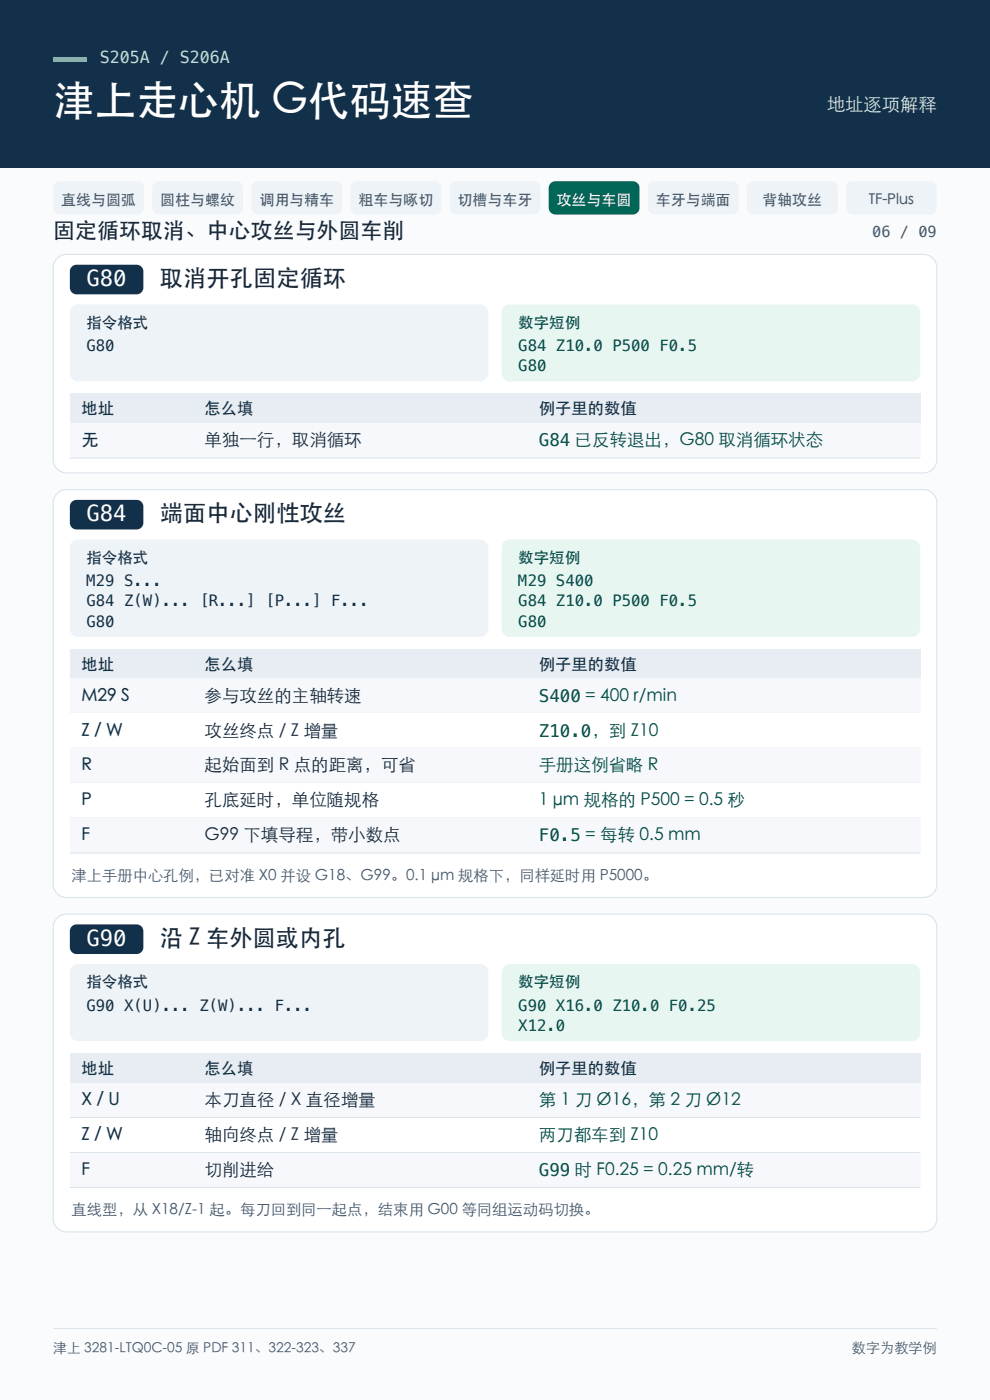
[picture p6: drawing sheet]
<svg xmlns="http://www.w3.org/2000/svg" width="210mm" height="297mm" viewBox="0 0 210 297" stroke-linecap="round" stroke-linejoin="round" font-family="sans-serif">
<path d="M0 0h210v297h-210z" fill-rule="evenodd" fill="#f9fbfd"/>
<path d="M0 0h210v35.6h-210z" fill-rule="evenodd" fill="#12304a"/>
<path d="M11.3 12.2h7v.9h-7z" fill-rule="evenodd" fill="#5fe1c4"/>
<g fill="#eef3f8">
<path d="M11.6 39l.7-.5h.4h16.4a1.41 1.41 0 0 1 1.4 1.4v4.2a1.41 1.41 0 0 1-1.4 1.4h-16.4a1.41 1.41 0 0 1-1.4-1.4v-4.2z" fill-rule="evenodd"/>
<path d="M32.6 39l.7-.5h.4h16.5a1.41 1.41 0 0 1 1.4 1.4v4.2a1.41 1.41 0 0 1-1.4 1.4h-16.5a1.41 1.41 0 0 1-1.4-1.4v-4.2z" fill-rule="evenodd"/>
<path d="M53.6 39l.7-.5h.4h16.5a1.41 1.41 0 0 1 1.4 1.4v4.2a1.41 1.41 0 0 1-1.4 1.4h-16.5a1.41 1.41 0 0 1-1.4-1.4v-4.2z" fill-rule="evenodd"/>
<path d="M74.6 39l.7-.5h.5h16.4a1.41 1.41 0 0 1 1.4 1.4v4.2a1.41 1.41 0 0 1-1.4 1.4h-16.4a1.41 1.41 0 0 1-1.4-1.4v-4.2z" fill-rule="evenodd"/>
<path d="M95.6 39l.7-.5h.5h16.4a1.41 1.41 0 0 1 1.4 1.4v4.2a1.41 1.41 0 0 1-1.4 1.4h-16.4a1.41 1.41 0 0 1-1.4-1.4v-4.2z" fill-rule="evenodd"/>
</g>
<path d="M116.7 39l.7-.5h.4h16.4a1.41 1.41 0 0 1 1.4 1.4v4.2a1.41 1.41 0 0 1-1.4 1.4h-16.4a1.41 1.41 0 0 1-1.4-1.4v-4.2z" fill-rule="evenodd" fill="#006657"/>
<g fill="#eef3f8">
<path d="M137.7 39l.7-.5h.4h16.5a1.41 1.41 0 0 1 1.4 1.4v4.2a1.41 1.41 0 0 1-1.4 1.4h-16.5a1.41 1.41 0 0 1-1.4-1.4v-4.2z" fill-rule="evenodd"/>
<path d="M158.7 39l.7-.5h.4h16.5a1.41 1.41 0 0 1 1.4 1.4v4.2a1.41 1.41 0 0 1-1.4 1.4h-16.5a1.41 1.41 0 0 1-1.4-1.4v-4.2z" fill-rule="evenodd"/>
<path d="M179.7 39l.7-.5h.5h16.4a1.41 1.41 0 0 1 1.4 1.4v4.2a1.41 1.41 0 0 1-1.4 1.4h-16.4a1.41 1.41 0 0 1-1.4-1.4v-4.2z" fill-rule="evenodd"/>
</g>
<path d="M11.9 55a2.82 2.82 0 0 1 2.2-1h181.8a2.82 2.82 0 0 1 2.8 2.8v40.7a2.82 2.82 0 0 1-2.8 2.8h-181.8a2.82 2.82 0 0 1-2.8-2.8v-40.7l.1-.7z" fill-rule="evenodd" fill="#fff"/>
<path d="M11.9 55a2.82 2.82 0 0 1 2.2-1h181.8a2.82 2.82 0 0 1 2.8 2.8v40.7a2.82 2.82 0 0 1-2.8 2.8h-181.8a2.82 2.82 0 0 1-2.8-2.8v-40.7l.1-.7z" fill="none" stroke="#d9e3eb" stroke-width=".23"/>
<path d="M15.4 56.4l.8-.2h12.8a1.41 1.41 0 0 1 1.4 1.4v3.4a1.41 1.41 0 0 1-1.4 1.4h-12.8a1.41 1.41 0 0 1-1.4-1.4v-3.4l.1-.5z" fill-rule="evenodd" fill="#12304a"/>
<path d="M15.3 65.1l.8-.5h.5h85.2a1.76 1.76 0 0 1 1.8 1.7v12.9a1.76 1.76 0 0 1-1.8 1.7h-85.2a1.76 1.76 0 0 1-1.8-1.7v-12.9l.1-.4z" fill-rule="evenodd" fill="#eef3f8"/>
<path d="M106.9 65.1l.8-.5h.5h85.2a1.76 1.76 0 0 1 1.8 1.7v12.9a1.76 1.76 0 0 1-1.8 1.7h-85.2a1.76 1.76 0 0 1-1.8-1.7v-12.9l.1-.4z" fill-rule="evenodd" fill="#e8f6f1"/>
<path d="M14.8 83.4h180.4v6.3h-180.4z" fill-rule="evenodd" fill="#e7edf3"/>
<path d="M14.8 89.7h180.4v7.5h-180.4z" fill-rule="evenodd" fill="#f6f8fb"/>
<path d="M14.8 97.2h180.4" fill="none" stroke="#d9e3eb" stroke-width=".21"/>
<path d="M12.3 104.5l1.2-.6h.6h181.8a2.82 2.82 0 0 1 2.8 2.8v80.9a2.82 2.82 0 0 1-2.8 2.8h-181.8a2.82 2.82 0 0 1-2.8-2.8v-80.9a2.82 2.82 0 0 1 1-2.2z" fill-rule="evenodd" fill="#fff"/>
<path d="M12.3 104.5l1.2-.6h.6h181.8a2.82 2.82 0 0 1 2.8 2.8v80.9a2.82 2.82 0 0 1-2.8 2.8h-181.8a2.82 2.82 0 0 1-2.8-2.8v-80.9a2.82 2.82 0 0 1 1-2.2z" fill="none" stroke="#d9e3eb" stroke-width=".23"/>
<path d="M15.4 106.3l.8-.3h12.8a1.41 1.41 0 0 1 1.4 1.5v3.4a1.41 1.41 0 0 1-1.4 1.4h-12.8a1.41 1.41 0 0 1-1.4-1.4v-3.4l.1-.5z" fill-rule="evenodd" fill="#12304a"/>
<path d="M15.3 115l.8-.5 .5-.1h85.2a1.76 1.76 0 0 1 1.8 1.8v17.1a1.76 1.76 0 0 1-1.8 1.8h-85.2a1.76 1.76 0 0 1-1.8-1.8v-17.1l.1-.5z" fill-rule="evenodd" fill="#eef3f8"/>
<path d="M106.9 115l.8-.5 .5-.1h85.2a1.76 1.76 0 0 1 1.8 1.8v17.1a1.76 1.76 0 0 1-1.8 1.8h-85.2a1.76 1.76 0 0 1-1.8-1.8v-17.1l.1-.5z" fill-rule="evenodd" fill="#e8f6f1"/>
<path d="M14.8 137.6h180.4v6.3h-180.4z" fill-rule="evenodd" fill="#e7edf3"/>
<path d="M14.8 143.9h180.4v7.4h-180.4z" fill-rule="evenodd" fill="#f6f8fb"/>
<path d="M14.8 151.3h180.4" fill="none" stroke="#d9e3eb" stroke-width=".21"/>
<path d="M14.8 151.3h180.4v7.4h-180.4z" fill-rule="evenodd" fill="#fff"/>
<path d="M14.8 158.7h180.4" fill="none" stroke="#d9e3eb" stroke-width=".21"/>
<path d="M14.8 158.7h180.4v7.5h-180.4z" fill-rule="evenodd" fill="#f6f8fb"/>
<path d="M14.8 166.2h180.4" fill="none" stroke="#d9e3eb" stroke-width=".21"/>
<path d="M14.8 166.2h180.4v7.4h-180.4z" fill-rule="evenodd" fill="#fff"/>
<path d="M14.8 173.6h180.4" fill="none" stroke="#d9e3eb" stroke-width=".21"/>
<path d="M14.8 173.6h180.4v7.4h-180.4z" fill-rule="evenodd" fill="#f6f8fb"/>
<path d="M14.8 181h180.4" fill="none" stroke="#d9e3eb" stroke-width=".21"/>
<path d="M11.9 195a2.82 2.82 0 0 1 2.2-1.1h181.8a2.82 2.82 0 0 1 2.8 2.8v61.8a2.82 2.82 0 0 1-2.8 2.8h-181.8a2.82 2.82 0 0 1-2.8-2.8v-61.8l.1-.6z" fill-rule="evenodd" fill="#fff"/>
<path d="M11.9 195a2.82 2.82 0 0 1 2.2-1.1h181.8a2.82 2.82 0 0 1 2.8 2.8v61.8a2.82 2.82 0 0 1-2.8 2.8h-181.8a2.82 2.82 0 0 1-2.8-2.8v-61.8l.1-.6z" fill="none" stroke="#d9e3eb" stroke-width=".23"/>
<path d="M15.4 196.4l.8-.3h12.8a1.41 1.41 0 0 1 1.4 1.4v3.5a1.41 1.41 0 0 1-1.4 1.4h-12.8a1.41 1.41 0 0 1-1.4-1.4v-3.5l.1-.4z" fill-rule="evenodd" fill="#12304a"/>
<path d="M15.3 205l.8-.4 .5-.1h85.2a1.76 1.76 0 0 1 1.8 1.8v12.8a1.76 1.76 0 0 1-1.8 1.8h-85.2a1.76 1.76 0 0 1-1.8-1.8v-12.8l.1-.5z" fill-rule="evenodd" fill="#eef3f8"/>
<path d="M106.9 205l.8-.4 .5-.1h85.2a1.76 1.76 0 0 1 1.8 1.8v12.8a1.76 1.76 0 0 1-1.8 1.8h-85.2a1.76 1.76 0 0 1-1.8-1.8v-12.8l.1-.5z" fill-rule="evenodd" fill="#e8f6f1"/>
<path d="M14.8 223.3h180.4v6.4h-180.4z" fill-rule="evenodd" fill="#e7edf3"/>
<path d="M14.8 229.7h180.4v7.4h-180.4z" fill-rule="evenodd" fill="#f6f8fb"/>
<path d="M14.8 237.1h180.4" fill="none" stroke="#d9e3eb" stroke-width=".21"/>
<path d="M14.8 237.1h180.4v7.4h-180.4z" fill-rule="evenodd" fill="#fff"/>
<path d="M14.8 244.5h180.4" fill="none" stroke="#d9e3eb" stroke-width=".21"/>
<path d="M14.8 244.5h180.4v7.4h-180.4z" fill-rule="evenodd" fill="#f6f8fb"/>
<path d="M14.8 251.9h180.4M11.3 281.8h187.4" fill="none" stroke="#d9e3eb" stroke-width=".21"/>
<text font-size="8.8" fill="#fff" x="11.3" y="24.3">津上走心机 G代码速查</text>
<g font-size="4.9" fill="#1b2938">
<text x="33.9" y="60.7">取消开孔固定循环</text>
<text x="33.9" y="110.6">端面中心刚性攻丝</text>
<text x="33.9" y="200.7">沿 Z 车外圆或内孔</text>
</g>
<text font-size="4.7" fill="#1b2938" x="11.3" y="50.4">固定循环取消、中心攻丝与外圆车削</text>
<g font-size="4.7" fill="#fff">
<text x="18.3" y="60.7">G80</text>
<text x="18.3" y="110.6">G84</text>
<text x="18.3" y="200.7">G90</text>
</g>
<text font-size="3.9" fill="#d3e7ef" x="175.4" y="23.6">地址逐项解释</text>
<g font-size="3.7" fill="#12304a">
<text x="17.3" y="94.7">无</text>
<text x="17.3" y="148.8">M29 S</text>
<text x="17.3" y="156.2">Z / W</text>
<text x="17.3" y="163.7">R</text>
<text x="17.3" y="171.1">P</text>
<text x="17.3" y="178.5">F</text>
<text x="17.3" y="234.6">X / U</text>
<text x="17.3" y="242">Z / W</text>
<text x="17.3" y="249.4">F</text>
</g>
<g font-size="3.7" fill="#1b2938">
<text x="43.4" y="94.7">单独一行，取消循环</text>
<text x="43.4" y="148.8">参与攻丝的主轴转速</text>
<text x="43.4" y="156.2">攻丝终点 / Z 增量</text>
<text x="43.4" y="163.7">起始面到 R 点的距离，可省</text>
<text x="43.4" y="171.1">孔底延时，单位随规格</text>
<text x="43.4" y="178.5">G99 下填导程，带小数点</text>
<text x="43.4" y="234.6">本刀直径 / X 直径增量</text>
<text x="43.4" y="242">轴向终点 / Z 增量</text>
<text x="43.4" y="249.4">切削进给</text>
</g>
<g font-size="3.7" fill="#004d42">
<text x="114.3" y="94.7">G84 已反转退出，G80 取消循环状态</text>
<text x="114.3" y="148.8">S400 = 400 r/min</text>
<text x="114.3" y="156.2">Z10.0，到 Z10</text>
<text x="114.3" y="163.7">手册这例省略 R</text>
<text x="114.3" y="171.1">1 μm 规格的 P500 = 0.5 秒</text>
<text x="114.3" y="178.5">F0.5 = 每转 0.5 mm</text>
<text x="114.3" y="234.6">第 1 刀 Ø16，第 2 刀 Ø12</text>
<text x="114.3" y="242">两刀都车到 Z10</text>
<text x="114.3" y="249.4">G99 时 F0.25 = 0.25 mm/转</text>
</g>
<text font-size="3.5" fill="#bbe3e0" x="21.2" y="13.4">S205A / S206A</text>
<g font-size="3.5" fill="#12304a">
<text x="17.3" y="87.9">地址</text>
<text x="43.4" y="87.9">怎么填</text>
<text x="114.3" y="87.9">例子里的数值</text>
<text x="17.3" y="142.1">地址</text>
<text x="43.4" y="142.1">怎么填</text>
<text x="114.3" y="142.1">例子里的数值</text>
<text x="17.3" y="227.9">地址</text>
<text x="43.4" y="227.9">怎么填</text>
<text x="114.3" y="227.9">例子里的数值</text>
</g>
<g font-size="3.3" fill="#12304a">
<text x="18.3" y="69.5">指令格式</text>
<text x="18.3" y="74.4">G80</text>
<text x="18.3" y="119.4">指令格式</text>
<text x="18.3" y="124.3">M29 S...</text>
<text x="18.3" y="128.6">G84 Z(W)... [R...] [P...] F...</text>
<text x="18.3" y="132.9">G80</text>
<text x="18.3" y="209.4">指令格式</text>
<text x="18.3" y="214.4">G90 X(U)... Z(W)... F...</text>
</g>
<g font-size="3.3" fill="#004d42">
<text x="109.9" y="69.5">数字短例</text>
<text x="109.9" y="74.4">G84 Z10.0 P500 F0.5</text>
<text x="109.9" y="78.7">G80</text>
<text x="109.9" y="119.4">数字短例</text>
<text x="109.9" y="124.3">M29 S400</text>
<text x="109.9" y="128.6">G84 Z10.0 P500 F0.5</text>
<text x="109.9" y="132.9">G80</text>
<text x="109.9" y="209.4">数字短例</text>
<text x="109.9" y="214.4">G90 X16.0 Z10.0 F0.25</text>
<text x="109.9" y="218.7">X12.0</text>
</g>
<g font-size="3.2" fill="#45576b">
<text x="13" y="43.4">直线与圆弧</text>
<text x="34" y="43.4">圆柱与螺纹</text>
<text x="55" y="43.4">调用与精车</text>
<text x="76" y="43.4">粗车与啄切</text>
<text x="97.1" y="43.4">切槽与车牙</text>
<text x="139.1" y="43.4">车牙与端面</text>
<text x="161.7" y="43.4">背轴攻丝</text>
<text x="184.3" y="43.4">TF-Plus</text>
<text x="185" y="50.3">06 / 09</text>
<text x="15.2" y="186.9">津上手册中心孔例，已对准 X0 并设 G18、G99。0.1 μm 规格下，同样延时用 P5000。</text>
<text x="15.2" y="257.8">直线型，从 X18/Z-1 起。每刀回到同一起点，结束用 G00 等同组运动码切换。</text>
</g>
<text font-size="3.2" fill="#fff" x="118.1" y="43.4">攻丝与车圆</text>
<text font-size="3" fill="#45576b" x="180.7" y="286.9">数字为教学例</text>
<text font-size="2.9" fill="#45576b" x="11.3" y="286.9">津上 3281-LTQ0C-05 原 PDF 311、322-323、337</text>
</svg>
